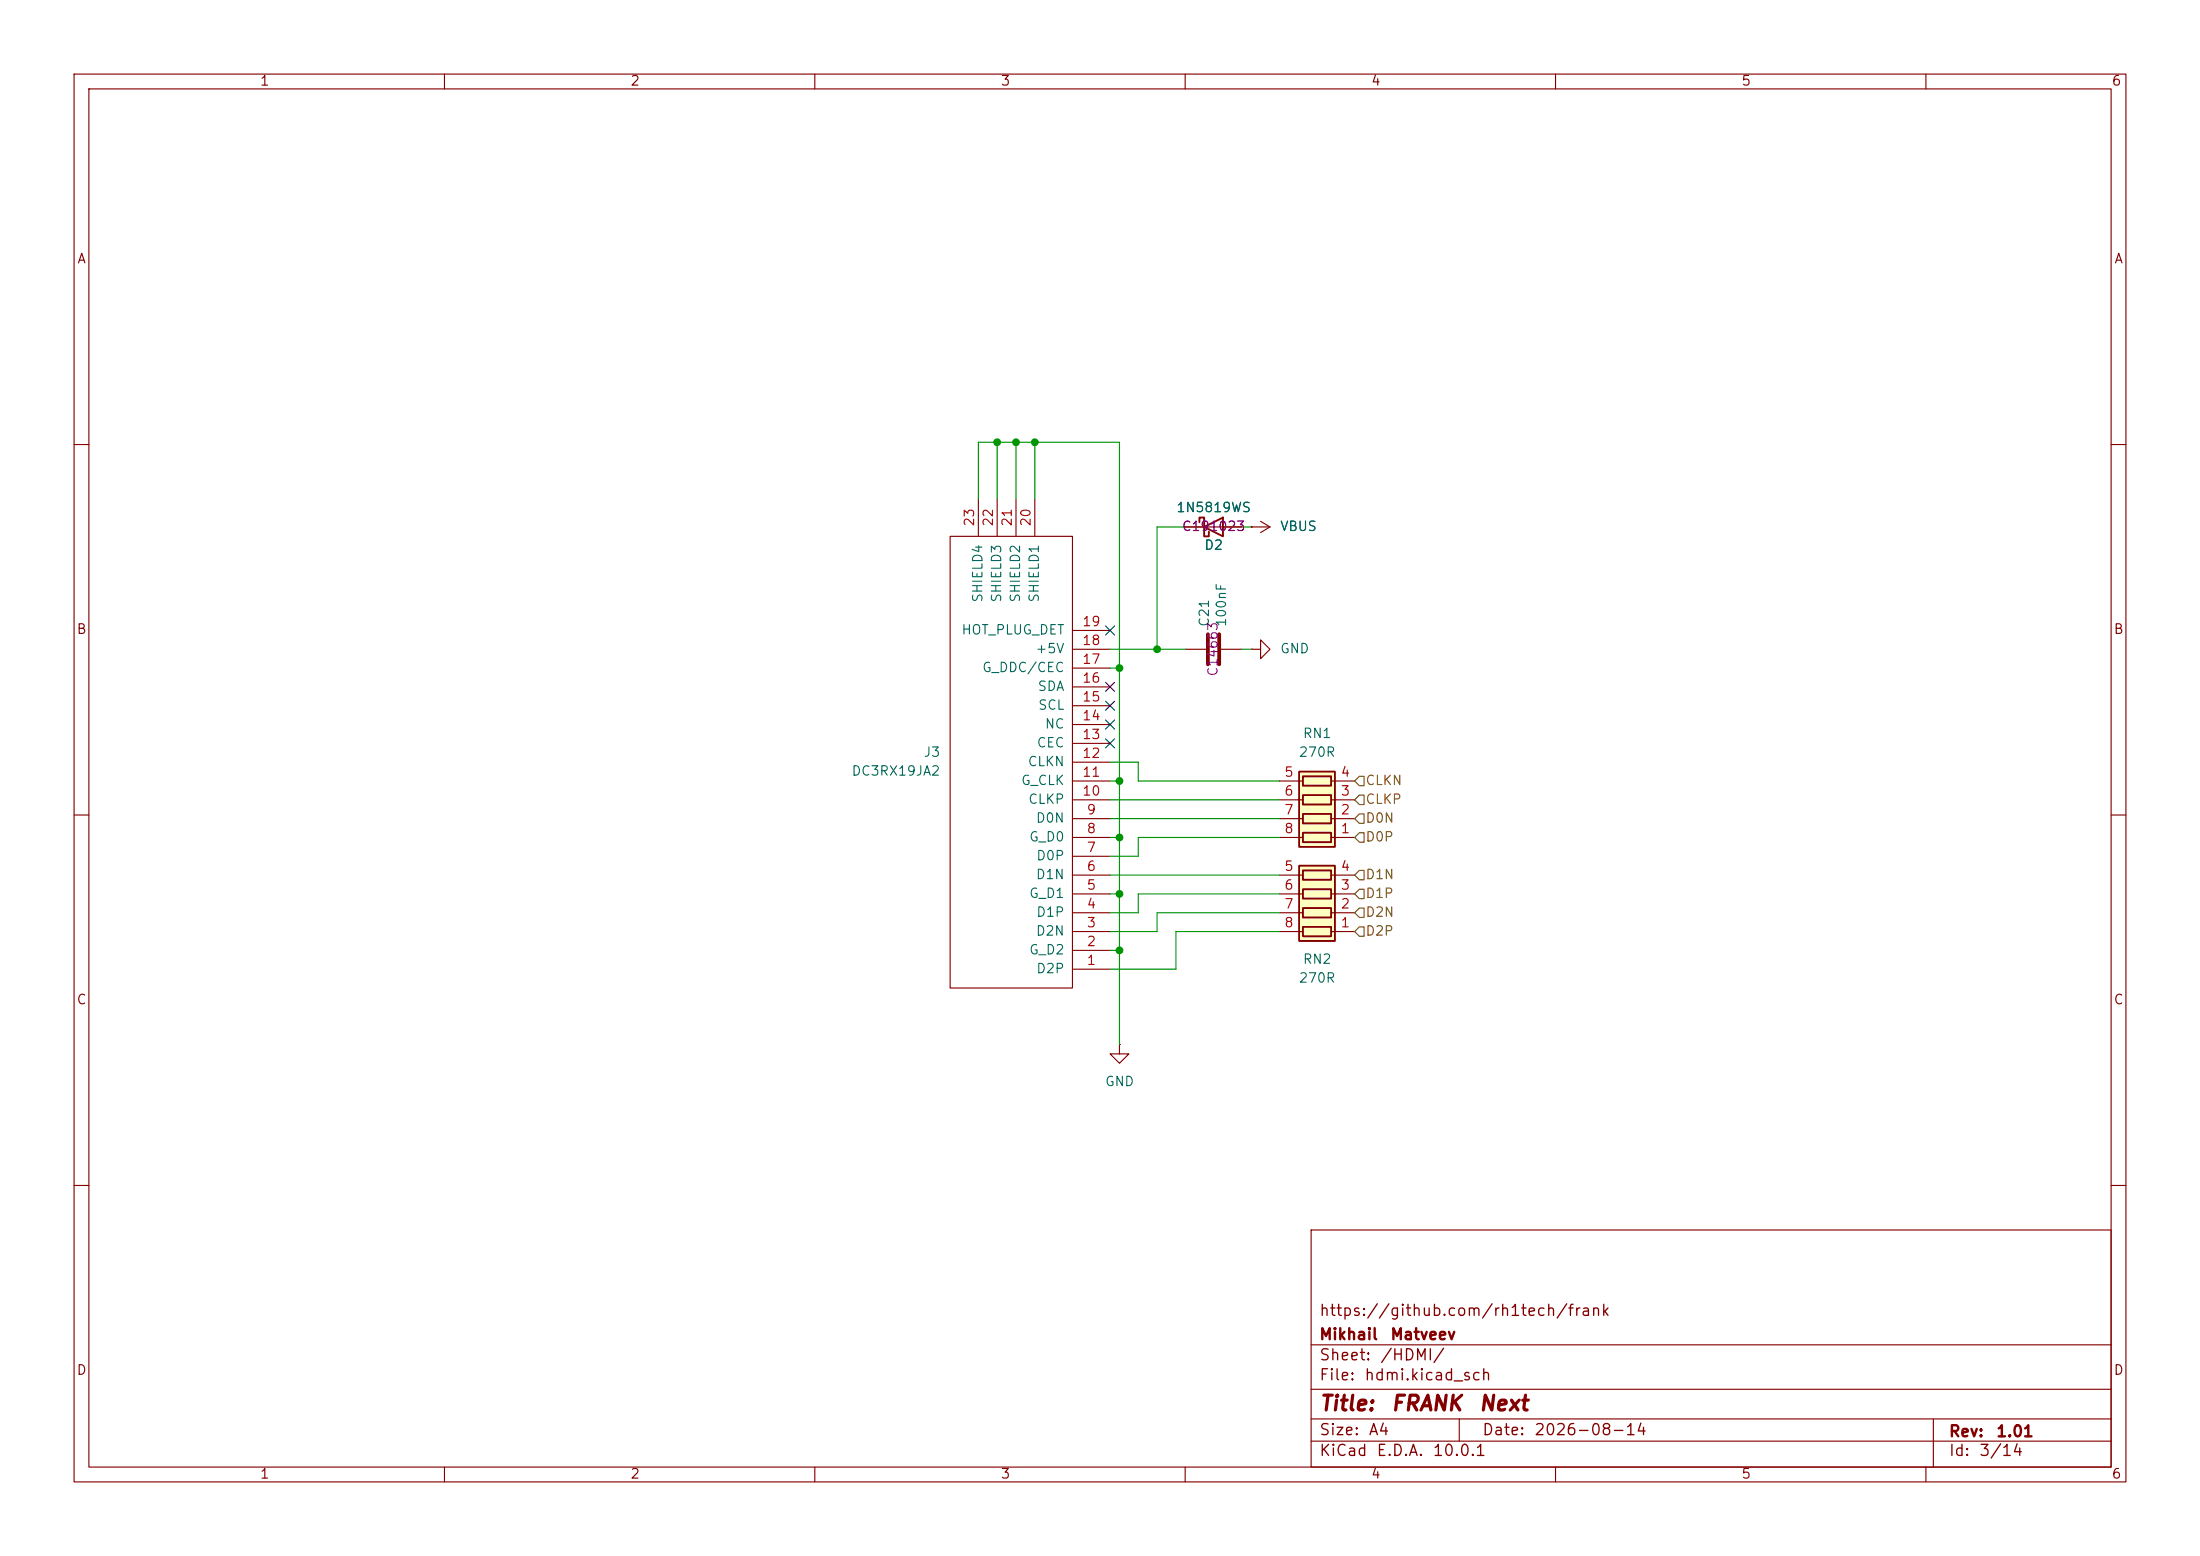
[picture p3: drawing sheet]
<svg xmlns="http://www.w3.org/2000/svg" width="297mm" height="210mm" viewBox="0 0 297 210" stroke-linecap="round" stroke-linejoin="round" font-family="sans-serif">
<g fill="none" stroke="#840000" stroke-width=".15">
<path d="M10 10h277v190h-277zM12 12h273v186h-273zM60 10v2M110 10v2M160 10v2M210 10v2M260 10v2M10 60h2M128.3 72.4h16.5v61h-16.5zM132.1 67.3v5.1M134.6 67.3v5.1M137.2 67.3v5.1"/>
<path d="M139.7 67.3v5.1M160 71.1h7.6M168.9 71.1h.1M168.9 71.1h2.5M170.2 70.4l1.2 .7M171.4 71.1l-1.2 .8M285 60h2M144.8 87.6h5.1M144.8 97.8h5.1M144.8 95.3h5.1M144.8 92.7h5.1M144.8 90.2h5.1"/>
<path d="M144.8 85.1h5.1M160 87.6h2.8M164.8 87.6h2.8M168.9 87.6h1.3v-1.2l1.2 1.2-1.2 1.3v-1.3M168.9 87.6h.1M10 110h2M144.8 118.1h5.1M144.8 115.6h5.1M144.8 113h5.1M144.8 110.5h5.1M144.8 108h5.1M144.8 105.4h5.1"/>
<path d="M144.8 102.9h5.1M144.8 100.3h5.1M285 110h2M144.8 130.8h5.1M144.8 128.3h5.1M144.8 125.7h5.1M144.8 123.2h5.1M144.8 120.7h5.1M151.1 141v1.2h1.3l-1.3 1.3-1.2-1.3h1.2M151.1 141h.1M10 160h2M177 166h108v32h-108z"/>
<path d="M285 160h2M60 198v2M110 198v2M160 198v2M177 194.5h108M177 191.5h108M177 187.5h108M177 181.5h108M197 191.5v3M210 198v2M260 198v2M261 191.5v6.5"/>
</g>
<path d="M161.9 70.5v-.6h.7v2.5h.6v-.6M162.6 71.1l2.5-1.2v2.5z" fill="none" stroke="#840000" stroke-width=".25"/>
<path d="M163.1 85.6v4.1M164.6 85.6v4.1" fill="none" stroke="#840000" stroke-width=".51"/>
<path d="M175.4 104.1h4.8v10.2h-4.8z" fill="#ffffc2"/>
<path d="M175.4 104.1h4.8v10.2h-4.8zM175.9 112.4h3.8v1.3h-3.8zM175.9 109.9h3.8v1.2h-3.8zM175.9 107.3h3.8v1.3h-3.8zM175.9 104.8h3.8v1.2h-3.8z" fill="none" stroke="#840000" stroke-width=".25"/>
<path d="M172.7 113h3.2M172.7 110.5h3.2M172.7 108h3.2M172.7 105.4h3.2M179.7 113h3.2M179.7 110.5h3.2M179.7 108h3.2M179.7 105.4h3.2" fill="none" stroke="#840000" stroke-width=".15"/>
<path d="M175.4 116.8h4.8v10.2h-4.8z" fill="#ffffc2"/>
<path d="M175.4 116.8h4.8v10.2h-4.8zM175.9 117.5h3.8v1.2h-3.8zM175.9 125.1h3.8v1.3h-3.8zM175.9 122.6h3.8v1.2h-3.8zM175.9 120h3.8v1.3h-3.8z" fill="none" stroke="#840000" stroke-width=".25"/>
<path d="M160 71.1h2.6M165.1 71.1h2.5M168.9 71.1h.1M172.7 118.1h3.2M179.7 118.1h3.2M172.7 125.7h3.2M172.7 123.2h3.2M172.7 120.7h3.2M179.7 125.7h3.2M179.7 123.2h3.2M179.7 120.7h3.2" fill="none" stroke="#840000" stroke-width=".15"/>
<path d="M183.5 104.8h.6v1.2h-.6l-.6-.6zM183.5 109.9h.6v1.2h-.6l-.6-.6zM183.5 107.3h.6v1.3h-.6l-.6-.6zM183.5 112.4h.6v1.3h-.6l-.6-.7zM183.5 117.5h.6v1.2h-.6l-.6-.6zM183.5 122.6h.6v1.2h-.6l-.6-.6zM183.5 120h.6v1.3h-.6l-.6-.6zM183.5 125.1h.6v1.3h-.6l-.6-.7z" fill="none" stroke="#725600" stroke-width=".15"/>
<g fill="none" stroke="#009600" stroke-width=".15">
<path d="M134.6 59.7v7.6M137.2 59.7v7.6M139.7 59.7v7.6M132.1 67.3v-7.6h19v81.3M160 71.1h-3.8v16.5M167.6 71.1h1.3M149.9 87.6h10.1M149.9 90.2h1.2M167.6 87.6h1.3M149.9 113h1.2M149.9 105.4h1.2M149.9 102.9h3.8v2.5h19"/>
<path d="M149.9 118.1h22.8M149.9 108h22.8M149.9 110.5h22.8M172.7 113h-19v2.6h-3.8M149.9 128.3h1.2M149.9 120.7h1.2M172.7 125.7h-14v5.1h-8.8M172.7 123.2h-16.5v2.5h-6.3M172.7 120.7h-19v2.5h-3.8"/>
</g>
<path d="M149.3 92.1l1.2 1.2M149.3 97.2l1.2 1.2M149.3 94.6l1.2 1.3M149.3 99.7l1.2 1.2M149.3 84.5l1.2 1.2M150.5 92.1l-1.2 1.2M150.5 97.2l-1.2 1.2M150.5 94.6l-1.2 1.3M150.5 99.7l-1.2 1.2M150.5 84.5l-1.2 1.2" fill="none" stroke="#000084" stroke-width=".15"/>
<g fill="#009600" stroke="#009600" stroke-width=".14">
<circle cx="151.1" cy="105.4" r=".46"/>
<circle cx="151.1" cy="113" r=".46"/>
<circle cx="151.1" cy="120.7" r=".46"/>
<circle cx="151.1" cy="128.3" r=".46"/>
<circle cx="139.7" cy="59.7" r=".46"/>
<circle cx="137.2" cy="59.7" r=".46"/>
<circle cx="151.1" cy="90.2" r=".46"/>
<circle cx="156.2" cy="87.6" r=".46"/>
<circle cx="134.6" cy="59.7" r=".46"/>
</g>
<g font-size="2" fill="#840000">
<text x="178" y="190.9">Title:</text>
<text x="187.7" y="190.9">FRANK</text>
<text x="199.5" y="190.9">Next</text>
</g>
<g font-size="1.5" fill="#840000">
<text x="178" y="178">https://github.com/rh1tech/frank</text>
<text x="178" y="184">Sheet:</text>
<text x="178" y="181.2">Mikhail</text>
<text x="186.2" y="184">/HDMI/</text>
<text x="187.6" y="181.2">Matveev</text>
<text x="178" y="186.7">File:</text>
<text x="184.1" y="186.7">hdmi.kicad_sch</text>
<text x="178" y="196.9">KiCad</text>
<text x="178" y="194.1">Size:</text>
<text x="184.7" y="194.1">A4</text>
<text x="185.7" y="196.9">E.D.A.</text>
<text x="193.3" y="196.9">10.0.1</text>
<text x="200" y="194.1">Date:</text>
<text x="207" y="194.1">2026-08-14</text>
<text x="263" y="194.3">Rev:</text>
<text x="263" y="196.9">Id:</text>
<text x="267.1" y="196.9">3/14</text>
<text x="269.4" y="194.3">1.01</text>
</g>
<g font-size="1.3" fill="#840000">
<text x="35" y="11.9">1</text>
<text x="85" y="11.9">2</text>
<text x="135" y="11.9">3</text>
<text x="185" y="11.9">4</text>
<text x="235" y="11.9">5</text>
<text x="285" y="11.9">6</text>
<text x="10.3" y="35.9">A</text>
<text x="285.3" y="35.9">A</text>
<text x="10.3" y="85.9">B</text>
<text x="285.3" y="85.9">B</text>
<text x="10.3" y="135.9">C</text>
<text x="285.3" y="135.9">C</text>
<text x="10.3" y="185.9">D</text>
<text x="285.3" y="185.9">D</text>
<text x="35" y="199.9">1</text>
<text x="85" y="199.9">2</text>
<text x="135" y="199.9">3</text>
<text x="185" y="199.9">4</text>
<text x="235" y="199.9">5</text>
<text x="285" y="199.9">6</text>
</g>
<g font-size="1.3" fill="#a90000">
<text x="131.8" y="71.2" transform="rotate(-90 131.8 71.2)">23</text>
<text x="134.4" y="71.2" transform="rotate(-90 134.4 71.2)">22</text>
<text x="136.9" y="71.2" transform="rotate(-90 136.9 71.2)">21</text>
<text x="139.4" y="71.2" transform="rotate(-90 139.4 71.2)">20</text>
<text x="146" y="89.9">17</text>
<text x="146" y="87.4">18</text>
<text x="146" y="84.8">19</text>
<text x="146" y="95">15</text>
<text x="146" y="92.5">16</text>
<text x="146" y="100.1">13</text>
<text x="146" y="97.5">14</text>
<text x="146" y="107.7">10</text>
<text x="146" y="105.2">11</text>
<text x="146" y="102.6">12</text>
<text x="173.3" y="105.2">5</text>
<text x="173.3" y="107.7">6</text>
<text x="180.9" y="107.7">3</text>
<text x="180.9" y="105.2">4</text>
<text x="146.6" y="112.8">8</text>
<text x="146.6" y="110.2">9</text>
<text x="173.3" y="110.2">7</text>
<text x="173.3" y="112.8">8</text>
<text x="180.9" y="112.8">1</text>
<text x="180.9" y="110.2">2</text>
<text x="146.6" y="117.9">6</text>
<text x="146.6" y="115.3">7</text>
<text x="173.3" y="117.9">5</text>
<text x="180.9" y="117.9">4</text>
<text x="146.6" y="125.5">3</text>
<text x="146.6" y="122.9">4</text>
<text x="146.6" y="120.4">5</text>
<text x="173.3" y="120.4">6</text>
<text x="173.3" y="122.9">7</text>
<text x="173.3" y="125.5">8</text>
<text x="180.9" y="125.5">1</text>
<text x="180.9" y="122.9">2</text>
<text x="180.9" y="120.4">3</text>
<text x="146.6" y="130.6">1</text>
<text x="146.6" y="128">2</text>
</g>
<g font-size="1.3" fill="#006464">
<text x="158.7" y="69.4">1N5819WS</text>
<text x="172.7" y="72">VBUS</text>
<text x="162.5" y="74.5">D2</text>
<text x="132.9" y="81.4" transform="rotate(-90 132.9 81.4)">SHIELD4</text>
<text x="135.5" y="81.4" transform="rotate(-90 135.5 81.4)">SHIELD3</text>
<text x="138" y="81.4" transform="rotate(-90 138 81.4)">SHIELD2</text>
<text x="140.6" y="81.4" transform="rotate(-90 140.6 81.4)">SHIELD1</text>
<text x="129.7" y="86">HOT_PLUG_DET</text>
<text x="139.7" y="88.5">+5V</text>
<text x="163.5" y="84.7" transform="rotate(-90 163.5 84.7)">C21</text>
<text x="165.8" y="84.7" transform="rotate(-90 165.8 84.7)">100nF</text>
<text x="172.7" y="88.5">GND</text>
<text x="132.5" y="91">G_DDC/CEC</text>
<text x="140" y="93.6">SDA</text>
<text x="139.9" y="101.2">CEC</text>
<text x="140.1" y="96.1">SCL</text>
<text x="141" y="98.7">NC</text>
<text x="175.8" y="99.9">RN1</text>
<text x="114.9" y="105">DC3RX19JA2</text>
<text x="124.6" y="102.5">J3</text>
<text x="137.8" y="106.3">G_CLK</text>
<text x="138.7" y="103.7">CLKN</text>
<text x="175.2" y="102.5">270R</text>
<text x="138.7" y="108.8">CLKP</text>
<text x="138.8" y="113.9">G_D0</text>
<text x="139.8" y="111.4">D0N</text>
<text x="139.8" y="119">D1N</text>
<text x="139.8" y="116.4">D0P</text>
<text x="138.8" y="121.5">G_D1</text>
<text x="139.8" y="124.1">D1P</text>
<text x="138.8" y="129.1">G_D2</text>
<text x="139.8" y="126.6">D2N</text>
<text x="139.8" y="131.7">D2P</text>
<text x="175.8" y="130.4">RN2</text>
<text x="175.2" y="132.9">270R</text>
<text x="149.1" y="146.9">GND</text>
</g>
<g font-size="1.3" fill="#840084">
<text x="159.5" y="72">C191023</text>
<text x="164.7" y="91.4" transform="rotate(-90 164.7 91.4)">C14663</text>
</g>
<g font-size="1.3" fill="#725600">
<text x="184.3" y="106.3">CLKN</text>
<text x="184.3" y="111.4">D0N</text>
<text x="184.3" y="108.8">CLKP</text>
<text x="184.3" y="113.9">D0P</text>
<text x="184.3" y="119">D1N</text>
<text x="184.3" y="124.1">D2N</text>
<text x="184.3" y="121.5">D1P</text>
<text x="184.3" y="126.6">D2P</text>
</g>
</svg>
